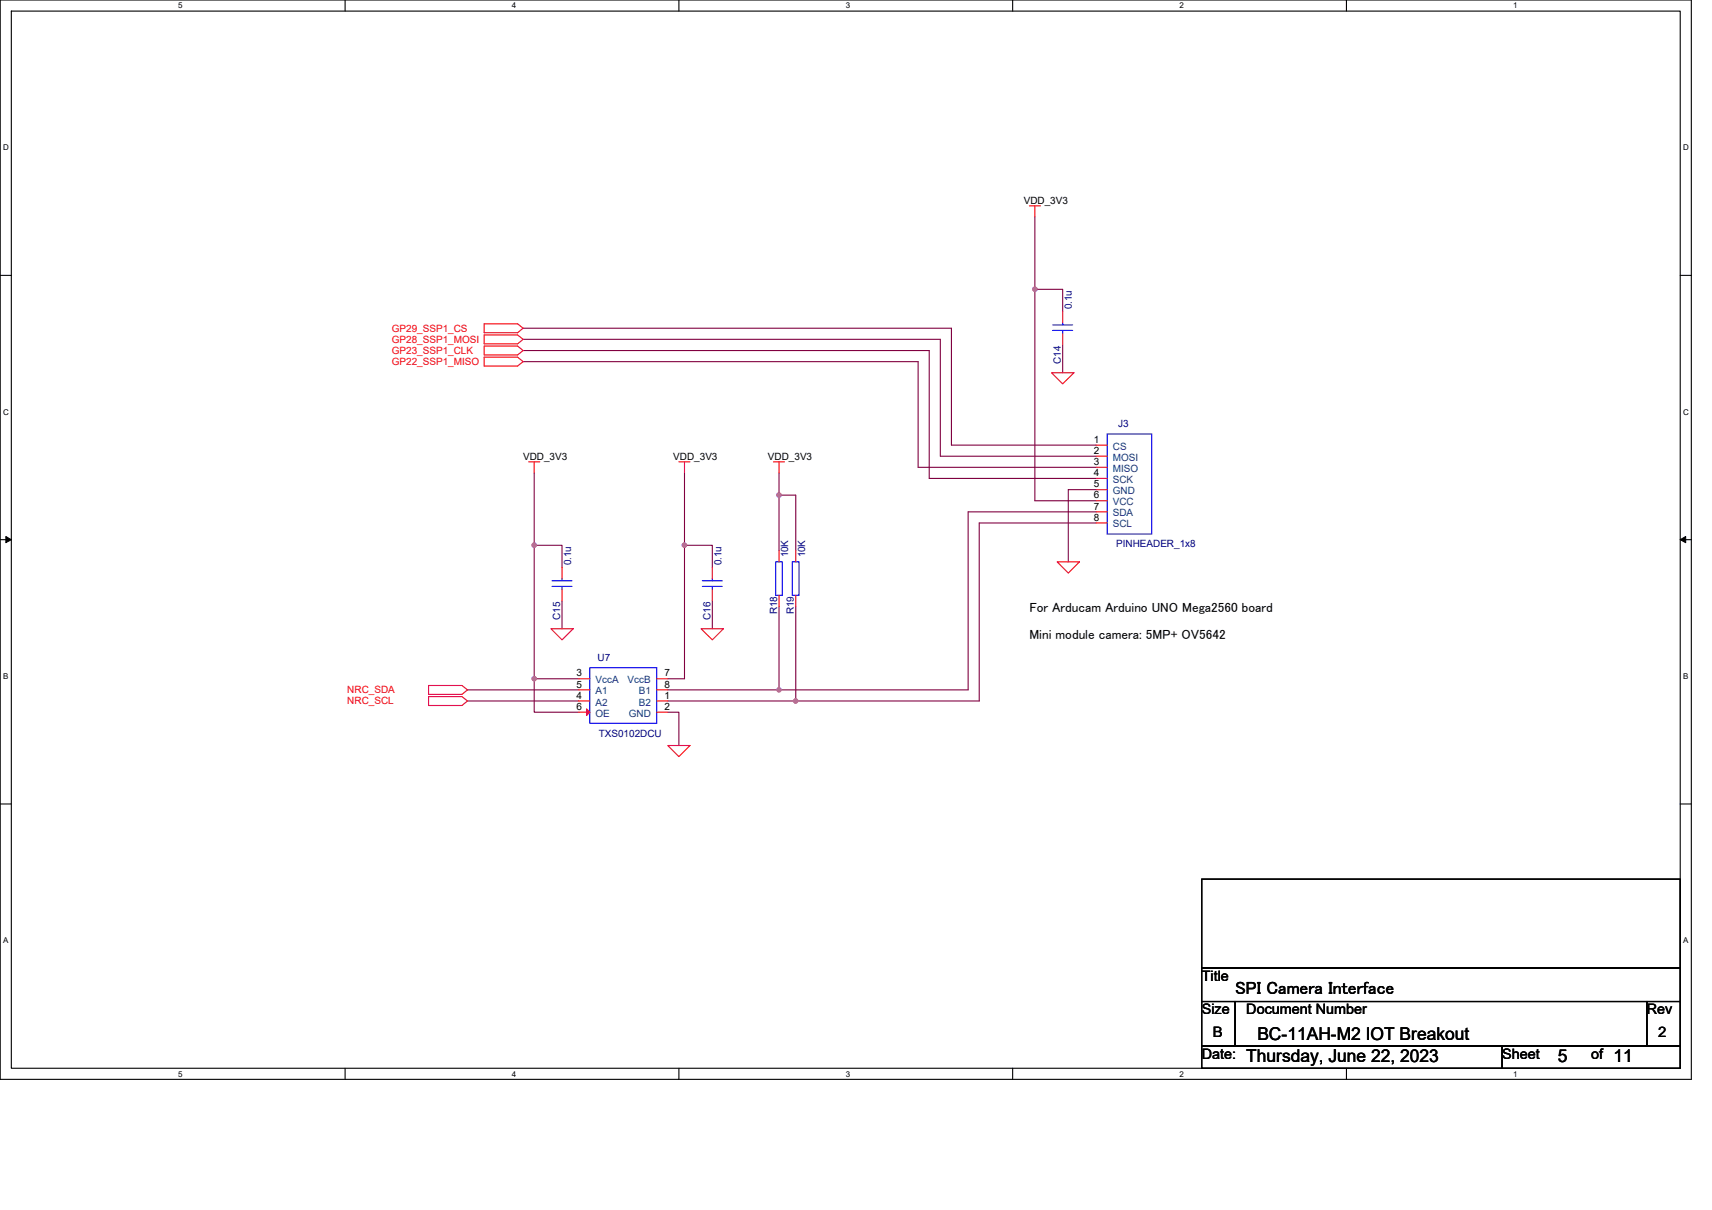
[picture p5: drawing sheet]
<svg xmlns="http://www.w3.org/2000/svg" width="297mm" height="210mm" viewBox="0 0 297 210" stroke-linecap="round" stroke-linejoin="round" font-family="sans-serif">
<path d="M0 0h293.5v187.2h-293.5zM2 1.9h289.5v183.4h-289.5z" fill="none" stroke="#000" stroke-width=".19"/>
<g fill="#fff">
<path d="M30.9 .2h.8v1.6h-.8z"/>
<path d="M30.9 185.5h.8v1.6h-.8z"/>
</g>
<path d="M59.9 0v1.9M59.9 185.3v1.9" fill="none" stroke="#000" stroke-width=".19"/>
<g fill="#fff">
<path d="M88.8 .2h.8v1.6h-.8z"/>
<path d="M88.8 185.5h.8v1.6h-.8z"/>
</g>
<path d="M117.8 0v1.9M117.8 185.3v1.9" fill="none" stroke="#000" stroke-width=".19"/>
<g fill="#fff">
<path d="M146.7 .2h.8v1.6h-.8z"/>
<path d="M146.7 185.5h.8v1.6h-.8z"/>
</g>
<path d="M175.7 0v1.9M175.7 185.3v1.9" fill="none" stroke="#000" stroke-width=".19"/>
<g fill="#fff">
<path d="M204.7 .2h.7v1.6h-.7z"/>
<path d="M204.7 185.5h.7v1.6h-.7z"/>
</g>
<path d="M233.6 0v1.9M233.6 185.3v1.9" fill="none" stroke="#000" stroke-width=".19"/>
<g fill="#fff">
<path d="M262.6 .2h.7v1.6h-.7z"/>
<path d="M262.6 185.5h.7v1.6h-.7z"/>
<path d="M.5 24.8h1v1.6h-1z"/>
<path d="M292 24.8h1v1.6h-1z"/>
<path d="M.5 70.7h1v1.5h-1z"/>
<path d="M292 70.7h1v1.5h-1z"/>
</g>
<path d="M0 47.8h2M291.5 47.8h2" fill="none" stroke="#000" stroke-width=".19"/>
<g fill="#fff">
<path d="M.5 116.5h.9v1.6h-.9z"/>
<path d="M292 116.5h.9v1.6h-.9z"/>
</g>
<path d="M0 93.6h2M291.5 93.6h2" fill="none" stroke="#000" stroke-width=".19"/>
<path d="M1 93.1l1 .5-1 .5zM291.5 93.6l1-.5v1z" fill="#000" stroke="#000" stroke-width=".17"/>
<g fill="#fff">
<path d="M.5 162.4h.9v1.5h-.9z"/>
<path d="M292 162.4h.9v1.5h-.9z"/>
</g>
<path d="M0 139.5h2M291.5 139.5h2M208.5 152.5h83v15.4h-83zM208.5 167.9h83v5.8h-83zM208.5 173.7h5.8v7.8h-5.8zM214.3 173.7h71.4v7.8h-71.4zM285.7 173.7h5.8v7.8h-5.8zM208.5 181.5h52.1v3.8h-52.1zM260.6 181.5h30.9v3.8h-30.9z" fill="none" stroke="#000" stroke-width=".19"/>
<g fill="none" stroke="#800040" stroke-width=".19">
<path d="M179.6 37.6v12.6M90.8 56.9h74.3v20.3h25.1M90.8 58.9h72.3v20.2h27.1M179.6 50.2h4.8v3.8M179.6 50.2v36.7h10.6M184.4 59.8v4.9M90.8 60.8h70.4v22.2h29M90.8 62.7h68.5v18.4h30.9M92.7 94.6h4.8v3.8M92.7 82v12.6M92.7 94.6v23.2M118.8 94.6h4.8v3.8"/>
<path d="M118.8 94.6v23.2h-2.9M118.8 82v12.6M135.2 85.9v9.6M135.2 82v3.9h2.9v9.6M190.2 88.8h-22.2v30.9h-32.8M190.2 90.7h-20.3v30.9h-31.8M190.2 84.9h-4.8v12.6M81.1 119.7h19.3M92.7 117.8h7.7M92.7 117.8v5.7h7.7M97.5 104.2v4.9M115.9 119.7h19.3"/>
<path d="M123.6 104.2v4.9M135.2 105.2v14.5M138.1 105.2v16.4M81.1 121.6h19.3M115.9 121.6h22.2M115.9 123.5h1.9v5.8"/>
</g>
<g fill="#f0f" stroke="#f0f" stroke-width=".19">
<circle cx="92.7" cy="117.7" r=".38"/>
<circle cx="92.7" cy="94.6" r=".38"/>
<circle cx="118.7" cy="94.6" r=".38"/>
<circle cx="179.6" cy="50.2" r=".38"/>
<circle cx="135.2" cy="85.9" r=".38"/>
<circle cx="135.2" cy="119.7" r=".38"/>
<circle cx="138" cy="121.6" r=".38"/>
</g>
<g fill="none" stroke="#f00" stroke-width=".19">
<path d="M178.6 35.7h1.9M179.6 35.7v1.9M84 56.2h5.8l1 .7-1 .8h-5.8zM84 58.1h5.8l1 .8-1 .7h-5.8zM184.4 54v2M184.4 57.9v1.9M84 60h5.8l1 .8-1 .8h-5.8zM84 62h5.8l1 .7-1 .8h-5.8zM182.5 64.7h3.8l-1.9 1.9zM190.2 77.2h1.9M190.2 79.1h1.9M91.7 80.1h2"/>
<path d="M92.7 80.1v1.9M97.5 98.4v2M117.8 80.1h1.9M118.8 80.1v1.9M123.6 98.4v2M134.2 80.1h1.9M135.2 95.5v2M135.2 80.1v1.9M138.1 95.5v2M183.4 97.5h3.9l-1.9 1.9zM190.2 81.1h1.9M190.2 83h1.9"/>
<path d="M190.2 84.9h1.9M190.2 86.9h1.9M190.2 88.8h1.9M190.2 90.7h1.9M74.4 118.9h5.8l.9 .8-.9 .8h-5.8zM95.6 109.1h3.9l-2 1.9zM97.5 102.3v1.9M100.4 117.8h1.9M100.4 119.7h1.9M113.9 117.8h2M113.9 119.7h2M121.6 109.1h3.9l-1.9 1.9z"/>
<path d="M123.6 102.3v1.9M135.2 103.3v1.9M138.1 103.3v1.9M74.4 120.8h5.8l.9 .8-.9 .8h-5.8zM100.4 121.6h1.9M100.4 123.5h1.9M113.9 121.6h2M113.9 123.5h2M115.9 129.3h3.8l-1.9 2z"/>
</g>
<g fill="none" stroke="#00f" stroke-width=".19">
<path d="M182.6 57.3h3.5M182.6 56.4h3.5M184.4 56v.4M184.4 57.3v.6M192.1 75.3h7.7v17.3h-7.7zM134.6 97.5h1.1v5.8h-1.1zM137.5 97.5h1.1v5.8h-1.1zM95.8 101.7h3.4M95.8 100.8h3.4M97.5 100.4v.4M97.5 101.7v.6M102.3 115.8h11.6v9.7h-11.6z"/>
<path d="M121.9 101.7h3.4M121.9 100.8h3.4M123.6 100.4v.4M123.6 101.7v.6"/>
</g>
<path d="M101.8 123l.5 .5-.5 .6z" fill="#f00" stroke="#f00" stroke-width=".19"/>
<g font-size="3.1">
<text x="214.3" y="172.5">SPI Camera Interface</text>
<text x="216.2" y="184.2">Thursday, June 22, 2023</text>
<text x="218.2" y="180.3">BC-11AH-M2 IOT Breakout</text>
<text x="270.3" y="184.2">5</text>
<text x="279.9" y="184.2">11</text>
</g>
<g font-size="2.5">
<text x="208.5" y="170.2">Title</text>
<text x="208.5" y="176">Size</text>
<text x="210.5" y="179.8">B</text>
<text x="216.2" y="176">Document Number</text>
<text x="285.7" y="176">Rev</text>
<text x="287.7" y="179.8">2</text>
<text x="208.5" y="183.7">Date:</text>
<text x="260.6" y="183.7">Sheet</text>
<text x="276.1" y="183.7">of</text>
</g>
<g font-size="2.3">
<text x="178.6" y="106.2">For Arducam Arduino UNO Mega2560 board</text>
<text x="178.6" y="110.8">Mini module camera: 5MP+ OV5642</text>
</g>
<g font-size="1.7">
<text x="177.6" y="35.3">VDD_3V3</text>
<text x="189.8" y="76.8">1</text>
<text x="90.8" y="79.7">VDD_3V3</text>
<text x="116.8" y="79.7">VDD_3V3</text>
<text x="133.2" y="79.7">VDD_3V3</text>
<text x="189.8" y="78.7">2</text>
<text x="189.8" y="80.7">3</text>
<text x="189.8" y="82.6">4</text>
<text x="189.8" y="84.5">5</text>
<text x="189.8" y="86.5">6</text>
<text x="189.8" y="88.4">7</text>
<text x="189.8" y="90.3">8</text>
<text x="100" y="117.3">3</text>
<text x="100" y="119.3">5</text>
<text x="115.3" y="117.3">7</text>
<text x="115.3" y="119.3">8</text>
<text x="100" y="121.2">4</text>
<text x="100" y="123.1">6</text>
<text x="115.3" y="121.2">1</text>
<text x="115.3" y="123.1">2</text>
</g>
<g font-size="1.7" fill="#000080">
<text x="186" y="53.7" transform="rotate(-90 186 53.7)">0.1u</text>
<text x="184.1" y="63.1" transform="rotate(-90 184.1 63.1)">C14</text>
<text x="194" y="74.1">J3</text>
<text x="193.7" y="95">PINHEADER_1x8</text>
<text x="99.1" y="98.1" transform="rotate(-90 99.1 98.1)">0.1u</text>
<text x="125.2" y="98.1" transform="rotate(-90 125.2 98.1)">0.1u</text>
<text x="136.8" y="96.7" transform="rotate(-90 136.8 96.7)">10K</text>
<text x="139.7" y="96.7" transform="rotate(-90 139.7 96.7)">10K</text>
<text x="97.2" y="107.5" transform="rotate(-90 97.2 107.5)">C15</text>
<text x="123.3" y="107.5" transform="rotate(-90 123.3 107.5)">C16</text>
<text x="134.8" y="106.6" transform="rotate(-90 134.8 106.6)">R18</text>
<text x="137.7" y="106.6" transform="rotate(-90 137.7 106.6)">R19</text>
<text x="103.7" y="114.7">U7</text>
<text x="103.9" y="127.8">TXS0102DCU</text>
</g>
<g font-size="1.7" fill="#f00">
<text x="68" y="57.5">GP29_SSP1_CS</text>
<text x="68" y="59.5">GP28_SSP1_MOSI</text>
<text x="68" y="61.4">GP23_SSP1_CLK</text>
<text x="68" y="63.3">GP22_SSP1_MISO</text>
<text x="60.3" y="122.2">NRC_SCL</text>
<text x="60.3" y="120.3">NRC_SDA</text>
</g>
<g font-size="1.7" fill="#004080">
<text x="193.1" y="78">CS</text>
<text x="193.1" y="79.9">MOSI</text>
<text x="193.1" y="81.9">MISO</text>
<text x="193.1" y="83.8">SCK</text>
<text x="193.1" y="85.7">GND</text>
<text x="193.1" y="87.7">VCC</text>
<text x="193.1" y="89.6">SDA</text>
<text x="193.1" y="91.5">SCL</text>
<text x="103.3" y="118.5">VccA</text>
<text x="108.9" y="118.5">VccB</text>
<text x="103.3" y="122.4">A2</text>
<text x="103.3" y="120.5">A1</text>
<text x="103.3" y="124.3">OE</text>
<text x="109.1" y="124.3">GND</text>
<text x="110.8" y="122.4">B2</text>
<text x="110.8" y="120.5">B1</text>
</g>
<g font-size="1.4">
<text x="30.9" y="1.5">5</text>
<text x="88.8" y="1.5">4</text>
<text x="146.7" y="1.5">3</text>
<text x="204.7" y="1.5">2</text>
<text x="262.6" y="1.5">1</text>
<text x=".5" y="26.1">D</text>
<text x="292" y="26.1">D</text>
<text x=".5" y="71.9">C</text>
<text x="292" y="71.9">C</text>
<text x=".5" y="117.8">B</text>
<text x="292" y="117.8">B</text>
<text x=".5" y="163.6">A</text>
<text x="292" y="163.6">A</text>
<text x="30.9" y="186.8">5</text>
<text x="88.8" y="186.8">4</text>
<text x="146.7" y="186.8">3</text>
<text x="204.7" y="186.8">2</text>
<text x="262.6" y="186.8">1</text>
</g>
</svg>
